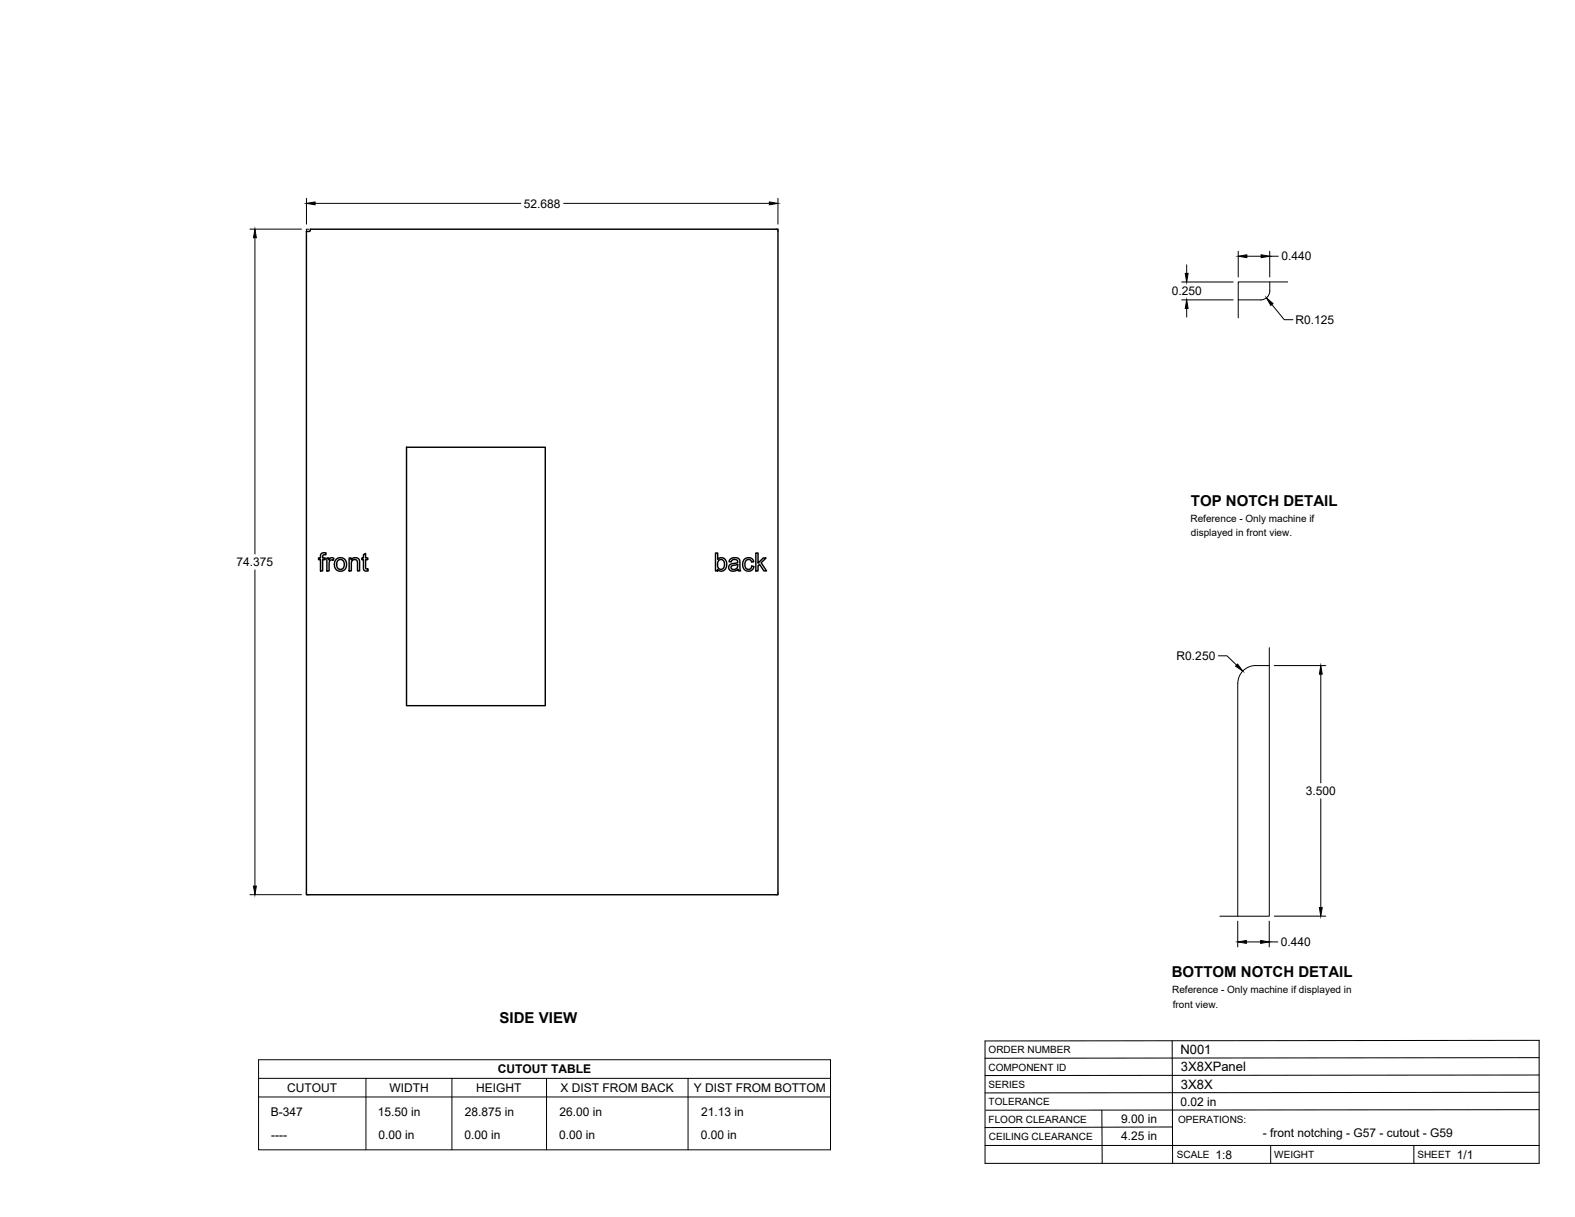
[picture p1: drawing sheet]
<svg xmlns="http://www.w3.org/2000/svg" width="559mm" height="432mm" viewBox="0 0 559 432" stroke-linecap="round" stroke-linejoin="round" font-family="sans-serif">
<!-- layer: Visible -->
<g fill="none" stroke="#000" stroke-width=".51">
<path d="M108.7 82.1h1.2l.2-.8h165.9v236.2h-167.3zM144.2 158.7h49.3v91.7h-49.3zM114 196.4l.8-.3 .9 .1-.1 .7a.72 .72 0 0 0-.8-.1 .72 .72 0 0 0-.3 .7v.5h.9v.6h-.9v4h-.8v-4h-.7v-.6h.7zM116 198h.7v.7a1.12 1.12 0 0 1 1.8-.6l-.3 .7a1.01 1.01 0 0 0-1.2 .1 1.01 1.01 0 0 0-.2 1.3v2.4h-.8zM119.3 198.5a2.3 2.3 0 0 1 3.7 1.6 2.3 2.3 0 0 1-3.5 2.2 2.84 2.84 0 0 1-.2-3.8zM119.8 198.9l.7-.4 .7 .1 .8 .8v1.7l-.6 .8-1 .1-.7-.6-.3-1.3zM123.9 198h.7v.6a1.63 1.63 0 0 1 1.9-.7 1.63 1.63 0 0 1 1.1 1.8v2.9h-.8l-.1-3.7-.7-.4-.9 .3-.4 .9v2.9h-.8zM128.9 196.8l.8-.4v1.6h.8v.6h-.8l.1 3.1 .7 .2 .1 .7h-.6a1.04 1.04 0 0 1-1.1-1.4v-2.6h-.5v-.6h.5zM253.9 196.2h.7v2.3a1.98 1.98 0 0 1 2.5-.2 1.98 1.98 0 0 1 .7 2.4l-.3 .9a1.75 1.75 0 0 1-2.9 .4v.6h-.7zM254.9 198.9l.5-.3a1.74 1.74 0 0 1 1.7 1 1.74 1.74 0 0 1-.4 2l-.8 .4-.8-.2a2.22 2.22 0 0 1-.5-2.2zM259 198.5l1.5-.6 1.2 .1 .5 .4 .6 4.2h-.9l-.1-.6a1.76 1.76 0 0 1-2 .7 1.76 1.76 0 0 1-1.2-1.6l.5-.8 1.8-.5a.68 .68 0 0 0 .8-.6 .68 .68 0 0 0-.8-.7 1.11 1.11 0 0 0-1.5 .9l-.7-.1zM264 198.5a1.96 1.96 0 0 1 1.9-.6 1.96 1.96 0 0 1 1.5 1.4l-.7 .1a1.26 1.26 0 0 0-1.7-.8 1.26 1.26 0 0 0-.7 1.7l.1 .8 .6 .8a1.16 1.16 0 0 0 1.7-1l.8 .1-.4 .9a2.07 2.07 0 0 1-2.4 .6 2.07 2.07 0 0 1-1.2-2.2z"/>
<path d="M268.2 196.2h.7v3.6l1.9-1.8h1l-1.8 1.7 2 2.9h-1l-1.5-2.4-.6 .5v1.9h-.7zM259.5 200.9l1.4-.4a.44 .44 0 0 1 .6-.2 .44 .44 0 0 1 .2 .6 1.2 1.2 0 0 1-1 1.1 1.2 1.2 0 0 1-1.3-.8z"/>
</g>
<!-- layer: Reference -->
<path d="M109.5 81.3h-.8v.8M275.2 81.3h.8v.8M450.5 100v3.2a3.2 3.2 0 0 1-3.2 3.2h-8M456.9 100h-17.6v12.8M450.3 236.2a12.8 12.8 0 0 0-7.7 .6 6.4 6.4 0 0 0-3.4 5.7l-.1 82.6M450.3 229.8v95.3h-17.5M108.7 316.7v.8h.8M276 316.7v.8h-.8" fill="none" stroke="#000" stroke-width=".35"/>
<!-- layer: Titleblock -->
<path d="M349.5 369.3l196.6-.2v43.7h-196.6zM415.9 369.3l.1 43.5M546.1 375.3l-196.6 .2M390.9 393.9l.2 18.9M416 399.9l-66.5 .2M546.1 393.7l-196.3 .2M546.1 387.6l-196.6 .2M546.1 381.4l-196.6 .2M349.5 406.4h196.6M450.8 406.4v6.4M501.6 406.4v6.4" fill="none" stroke="#000" stroke-width=".36"/>
<!-- layer: Custom Tables -->
<path d="M91.7 376h203v32h-203zM91.7 382.6h203M91.7 389.2h203M129.8 382.6v25.4M160.3 382.6v25.4M193.9 382.6v25.4M244.1 382.6v25.4" fill="none" stroke="#000" stroke-width=".35"/>
<!-- layer: FD_Dimensions -->
<g fill="none" stroke="#000" stroke-width=".35">
<path d="M108.7 70.4v9.1M111.8 72.2h73M200 72.2h73M276 70.4v9.1M88.7 81.3h18.3M90.4 84.3v112.3M421 94v3M439.3 89.1v9.2M442.4 90.9h5M450.5 89.1v9.2M450.5 90.9h3M419.2 106.4h18.3"/>
<path d="M419.2 100.1h18.3M421 109.5v3M451.3 108.1l4.4 5.3h3M90.4 202.2v112.2M432.3 232.7h3l3.4 3.3M452.1 236.2h18.3M468.6 239.2v38.6M468.6 283.4v38.6M88.7 317.4h18.3M439.1 326.8v9.2M442.2 334.2h5.1M450.3 326.8v9.2"/>
<path d="M450.3 334.2h3.1M452.1 325.1h18.3"/>
</g>
<g fill="#000" stroke="#000" stroke-width=".35">
<path d="M108.7 72.2l3.1-.6v1.1zM273 71.6l3 .6-3 .5zM90.4 81.3l.6 3h-1.1zM420.5 97h1l-.5 3.1zM439.3 90.9l3.1-.5v1zM447.4 90.4l3.1 .5-3.1 .5zM421 106.4l.5 3.1h-1zM449.3 105.7l2.4 2-.8 .7zM439.1 235.6l1.8 2.5-2.5-1.8zM468.6 236.2l.5 3h-1zM89.9 314.4h1.1l-.6 3zM439.1 334.2l3.1-.5v1z"/>
<path d="M447.3 333.7l3 .5-3 .5zM468.1 322h1l-.5 3.1z"/>
</g>
<g font-size="5.3">
<text x="422.6" y="179.5">TOP NOTCH DETAIL</text>
<text x="415.8" y="346.8">BOTTOM NOTCH DETAIL</text>
<text x="177.3" y="363.1">SIDE VIEW</text>
</g>
<g font-size="4.6">
<text x="418.8" y="373.8">N001</text>
<text x="419" y="380.1">3X8XPanel</text>
<text x="419" y="386.2">3X8X</text>
</g>
<g font-size="4.3">
<text x="185.9" y="73.7">52.688</text>
<text x="454.6" y="92.4">0.440</text>
<text x="415.7" y="104.7">0.250</text>
<text x="459.6" y="114.9">R0.125</text>
<text x="83.9" y="200.9">74.375</text>
<text x="417.5" y="234.2">R0.250</text>
<text x="463.3" y="282.1">3.500</text>
<text x="454.5" y="335.7">0.440</text>
<text x="176.6" y="380.8">CUTOUT TABLE</text>
<text x="101.9" y="387.4">CUTOUT</text>
<text x="138.2" y="387.4">WIDTH</text>
<text x="169" y="387.4">HEIGHT</text>
<text x="198.9" y="387.4">X DIST FROM BACK</text>
<text x="246.1" y="387.4">Y DIST FROM BOTTOM</text>
<text x="418.8" y="392.4">0.02 in</text>
<text x="96.1" y="396.1">B-347</text>
<text x="134.1" y="396.1">15.50 in</text>
<text x="164.9" y="396.1">28.875 in</text>
<text x="198.5" y="396.1">26.00 in</text>
<text x="248.7" y="396.1">21.13 in</text>
<text x="397.8" y="398.3">9.00 in</text>
<text x="96.2" y="404">----</text>
<text x="134.3" y="404">0.00 in</text>
<text x="164.8" y="404">0.00 in</text>
<text x="198.4" y="404">0.00 in</text>
<text x="248.6" y="404">0.00 in</text>
<text x="397.7" y="404.3">4.25 in</text>
<text x="448.1" y="403.3">- front notching - G57 - cutout - G59</text>
<text x="431.3" y="411.1">1:8</text>
<text x="516.9" y="411.1">1/1</text>
</g>
<g font-size="3.5">
<text x="422.4" y="185">Reference - Only machine if</text>
<text x="422.6" y="190.2">displayed in front view.</text>
<text x="415.9" y="352.4">Reference - Only machine if displayed in</text>
<text x="416.1" y="357.5">front view.</text>
<text x="350.8" y="373.6">ORDER NUMBER</text>
<text x="350.8" y="379.9">COMPONENT ID</text>
<text x="350.8" y="386.1">SERIES</text>
<text x="350.8" y="392.2">TOLERANCE</text>
<text x="350.8" y="398.4">FLOOR CLEARANCE</text>
<text x="418" y="398.4">OPERATIONS:</text>
<text x="350.8" y="404.4">CEILING CLEARANCE</text>
<text x="417.5" y="410.9">SCALE</text>
<text x="452.1" y="410.9">WEIGHT</text>
<text x="502.9" y="410.9">SHEET</text>
</g>
</svg>
